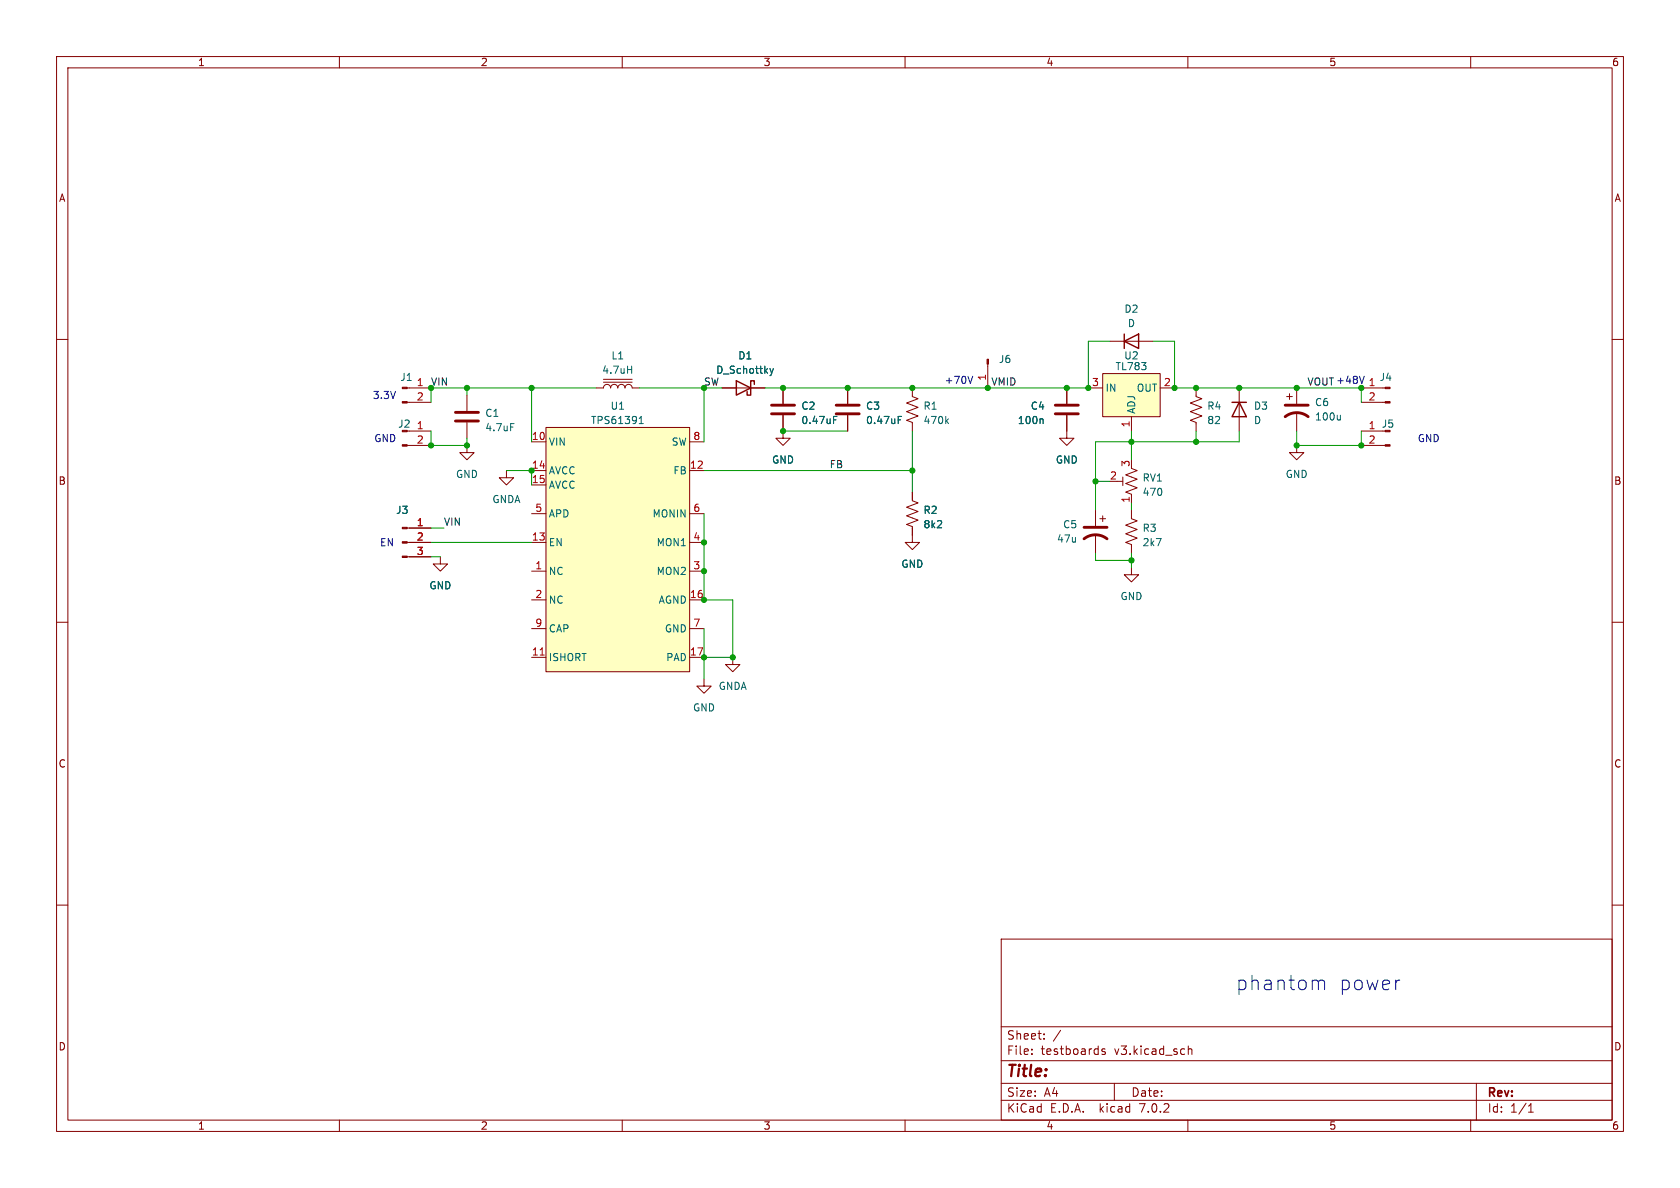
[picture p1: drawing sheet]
<svg xmlns="http://www.w3.org/2000/svg" width="297mm" height="210mm" viewBox="0 0 297 210" stroke-linecap="round" stroke-linejoin="round" font-family="sans-serif">
<g fill="none" stroke="#840000" stroke-width=".18">
<path d="M10 10h277v190h-277zM12 12h273v186h-273zM60 10v2M110 10v2M160 10v2M210 10v2M260 10v2M10 60h2M285 60h2M72 78.7h4.2M72 71.1h4.2M72 68.6h4.2"/>
<path d="M72.4 76.2h3.8M82.5 78.7v1.3h1.3l-1.3 1.3-1.2-1.3h1.2M82.5 69.9v2.7M82.5 74.7v2.8M94 78.1h2.5M96.5 75.6h25.4v43.1h-25.4zM105.4 68.6h1.3a.64 .64 0 0 1 .6-.7 .64 .64 0 0 1 .6 .7 .64 .64 0 0 1 .7-.7 .64 .64 0 0 1 .6 .7 .64 .64 0 0 1 .7-.7 .64 .64 0 0 1 .6 .7 .64 .64 0 0 1 .6-.7 .64 .64 0 0 1 .7 .7h1.2M106.7 67.6h5.1M106.7 67.1h5.1M121.9 78.1h2.6M127.6 68.6h7.7M138.4 73.4v4.1h1.3l-1.3 1.2-1.2-1.2h1.2"/>
<path d="M138.4 68.6v2.8M149.9 68.6v2.8M149.9 73.4v2.8M161.3 68.6v1.5l1 .4-2 .7 2 .8-2 .8 2 .7-2 .8 1 .4v1.5M174.6 64.4v4.2M188.6 73.4v4.1h1.3l-1.3 1.2-1.3-1.2h1.3M188.6 68.6v2.8M192.4 68.6h2.5M194.9 66h10.2v7.7h-10.2zM196.2 60.3h7.6M200 73.7v2.5M205.1 68.6h2.5"/>
<path d="M211.5 68.6v1.5l1 .4-2.1 .7 2.1 .8-2.1 .8 2.1 .7-2.1 .8 1.1 .4v1.5M219.1 68.6v7.6M227.5 70.1h1M228 69.6v1M229.2 78.7v1.3h1.3l-1.3 1.3-1.2-1.3h1.2M229.2 68.6v2.8M229.2 72.9v3.3M240.7 78.7h4.2M240.7 76.2h3.8M240.7 71.1h4.2M240.7 68.6h4.2M72 95.9h4.2"/>
<path d="M72 98.4h4.2M72 93.3h4.2M77.9 98.4v1.3h1.2l-1.2 1.3-1.3-1.3h1.3M89.5 83.2v1.3h1.3l-1.3 1.2-1.2-1.2h1.2M94 83.2h2.5M94 95.9h2.5M94 85.7h2.5M94 90.8h2.5M121.9 83.2h2.6M121.9 95.9h2.6M121.9 90.8h2.6M161.3 87v1.5l1 .4-2 .8 2 .7-2 .8 2 .7-2 .8 1 .4v2.8h1.3l-1.3 1.3-1.3-1.3h1.3"/>
<path d="M193.7 90.2v2.8M193.7 94.5v3.3M194.4 91.7h1.1M194.9 91.2v1M197.5 85.1h1M198.5 84.3v1.6M200 82.8l1 .4-2 .7 2 .8-2 .8 2 .7-2 .8 1 .4v1.5M200 90.2v1.5l1 .4-2 .7 2 .8-2 .8 2 .7-2 .8 1 .4v1.5M10 110h2M94 101h2.5M94 116.2h2.5M94 106h2.5"/>
<path d="M94 111.1h2.5M121.9 101h2.6M121.9 116.2h2.6M121.9 106h2.6M121.9 111.1h2.6M129.5 116.2v1.3h1.3l-1.3 1.2-1.2-1.2h1.2M200 100.3v1.3h1.3l-1.3 1.3-1.2-1.3h1.2M285 110h2M124.5 120v1.3h1.2l-1.2 1.3-1.3-1.3h1.3M10 160h2M285 160h2M177 166h108v32h-108z"/>
<path d="M60 198v2M110 198v2M160 198v2M177 194.5h108M177 191.5h108M177 187.5h108M177 181.5h108M182.4 186.3v.1M182.4 185.5v.1M184.6 183.6v.1M184.6 182.8v.1M195.4 185.5l-.4-.1-.2 .2 .1 .2 .5 .2v.3h-.6"/>
<path d="M197 191.5v3M210 198v2M210.1 185.5l.2-.1 .3 .1 .1 .9M210.1 184.9v1.5M260 198v2M261 191.5v6.5M270.2 196.6h.9M270.2 195.5l.4-.4v1.5"/>
</g>
<path d="M80.5 74.4h4.1M80.5 72.9h4.1M136.4 73.2h4.1M136.4 71.6h4.1M147.8 73.2h4.1M147.8 71.6h4.1M186.6 73.2h4M186.6 71.6h4M227.2 73.7a3.3 3.3 0 0 1 4.1 0M227.2 71.6h4.1M191.6 95.3a3.3 3.3 0 0 1 4.1 0M191.6 93.2h4.1" fill="none" stroke="#840000" stroke-width=".51"/>
<g fill="none" stroke="#006464" stroke-width=".18">
<path d="M90.3 74.9h.6M110.9 65.3h.8M111.7 64.7v1.3M113 74.9h.7M113 74l.4-.4v1.3M136.1 65.1l.3 .9M136.4 66l-.3 .4M136.7 65.1l-.3 .9M147.4 74.2h.4M147.4 73.6h.6M158.8 74.2h.4M158.8 73.6h.6"/>
<path d="M167.3 74.4l.4 .5M167.7 74l-.5 .5M184.2 74l.2 .2v.7M237 73.4v.8M237 74.1l-.2 .1"/>
</g>
<g fill="#840000" stroke="#840000" stroke-width=".18">
<path d="M174.5 63.5h.3v.9h-.3z"/>
<path d="M244.9 78.6h.8v.3h-.8z"/>
<path d="M71.1 78.6h.9v.3h-.9z"/>
<path d="M71.1 71h.9v.2h-.9z"/>
<path d="M71.1 68.5h.9v.2h-.9z"/>
<path d="M71.1 98.3h.9v.3h-.9z"/>
<path d="M71.1 95.8h.9v.2h-.9z"/>
<path d="M71.1 93.2h.9v.3h-.9z"/>
<path d="M244.9 71h.8v.2h-.8z"/>
<path d="M244.9 68.5h.8v.2h-.8z"/>
</g>
<g fill="#ffffc2" stroke="#ffffc2" stroke-width=".18">
<path d="M96.5 75.6h25.4v43.1h-25.4z"/>
<path d="M194.9 66h10.2v7.7h-10.2z"/>
</g>
<path d="M95.5 115.8h.7" fill="none" stroke="#a90000" stroke-width=".18"/>
<path d="M198.8 59.1v2.5M130.2 67.3l2.5 1.3-2.5 1.3zM133.3 67.9v-.6h-.6v2.6h-.6v-.7M198.8 60.3l2.5-1.2v2.5zM217.8 71.1h2.5M219.1 71.1l1.2 2.6h-2.5z" fill="none" stroke="#840000" stroke-width=".25"/>
<path d="M172 66.5l-.5 1.3M241.2 66.5l-.4 1.3M233.2 173.4l.2-.1 .6 .1 .2 .2v1.3M247.2 173.3h.3" fill="none" stroke="#0000c2" stroke-width=".18"/>
<g fill="none" stroke="#009600" stroke-width=".18">
<path d="M76.2 76.2v2.5h6.3v-1.2M82.5 68.6v1.3M94 68.6v9.5M105.4 68.6h-29.2v2.5M113 68.6h14.6M124.5 68.6v9.5M138.4 76.2h11.5M161.3 76.2v10.8M196.2 60.3h-3.8v8.3h-57.1M200 76.2v5.1M203.8 60.3h3.8v8.3h33.1v2.5M211.5 76.2v1.9"/>
<path d="M219.1 76.2v1.9h-25.4v12.1M229.2 76.2v2.5h11.5v-2.5M76.2 95.9h17.8M76.2 98.4h1.7M76.2 93.3h2.3M89.5 83.2h4.5v2.5M124.5 90.8v15.2h5v10.2h-5M124.5 83.2h36.8M193.7 97.8v1.3h6.3M193.7 85.1h2.5M200 88.9v1.3M200 97.8v2.5"/>
<path d="M124.5 111.1v8.9"/>
</g>
<g fill="#009600" stroke="#009600" stroke-width=".18">
<circle cx="129.5" cy="116.2" r=".46"/>
<circle cx="124.5" cy="95.9" r=".46"/>
<circle cx="138.4" cy="76.2" r=".46"/>
<circle cx="124.5" cy="106" r=".46"/>
<circle cx="124.5" cy="101" r=".46"/>
<circle cx="149.9" cy="68.6" r=".46"/>
<circle cx="124.5" cy="68.6" r=".46"/>
<circle cx="124.5" cy="116.2" r=".46"/>
<circle cx="138.4" cy="68.6" r=".46"/>
<circle cx="219.1" cy="68.6" r=".46"/>
<circle cx="211.5" cy="68.6" r=".46"/>
<circle cx="240.7" cy="68.6" r=".46"/>
<circle cx="229.2" cy="68.6" r=".46"/>
<circle cx="240.7" cy="78.7" r=".46"/>
<circle cx="211.5" cy="78.1" r=".46"/>
<circle cx="207.6" cy="68.6" r=".46"/>
<circle cx="229.2" cy="78.7" r=".46"/>
<circle cx="94" cy="68.6" r=".46"/>
<circle cx="94" cy="83.2" r=".46"/>
<circle cx="82.5" cy="68.6" r=".46"/>
<circle cx="82.5" cy="78.7" r=".46"/>
<circle cx="76.2" cy="78.7" r=".46"/>
<circle cx="76.2" cy="68.6" r=".46"/>
<circle cx="193.7" cy="85.1" r=".46"/>
<circle cx="200" cy="78.1" r=".46"/>
<circle cx="174.6" cy="68.6" r=".46"/>
<circle cx="188.6" cy="68.6" r=".46"/>
<circle cx="192.4" cy="68.6" r=".46"/>
<circle cx="200" cy="99.1" r=".46"/>
<circle cx="161.3" cy="83.2" r=".46"/>
<circle cx="161.3" cy="68.6" r=".46"/>
</g>
<g font-size="3.5" fill="#0000c2">
<text x="218.4" y="175.3">phantom</text>
<text x="236.6" y="175.3">power</text>
</g>
<text font-size="2.8" fill="#840000" x="178" y="190.8">Title:</text>
<g font-size="2.1" fill="#840000">
<text x="178" y="183.9">Sheet:</text>
<text x="186.2" y="183.9">/</text>
<text x="178" y="186.6">File:</text>
<text x="184" y="186.6">testboards</text>
<text x="197" y="186.6">v3.kicad_sch</text>
<text x="178" y="196.8">KiCad</text>
<text x="178" y="194">Size:</text>
<text x="184.6" y="194">A4</text>
<text x="185.7" y="196.8">E.D.A.</text>
<text x="194.4" y="196.8">kicad</text>
<text x="200" y="194">Date:</text>
<text x="201.5" y="196.8">7.0.2</text>
<text x="263" y="194.2">Rev:</text>
<text x="263" y="196.8">Id:</text>
<text x="267" y="196.8">1/1</text>
</g>
<g font-size="1.8" fill="#840000">
<text x="35" y="11.8">1</text>
<text x="85" y="11.8">2</text>
<text x="135" y="11.8">3</text>
<text x="185" y="11.8">4</text>
<text x="235" y="11.8">5</text>
<text x="285" y="11.8">6</text>
<text x="10.4" y="35.8">A</text>
<text x="285.4" y="35.8">A</text>
<text x="10.3" y="85.8">B</text>
<text x="285.3" y="85.8">B</text>
<text x="10.3" y="135.8">C</text>
<text x="285.3" y="135.8">C</text>
<text x="10.3" y="185.8">D</text>
<text x="285.3" y="185.8">D</text>
<text x="35" y="199.8">1</text>
<text x="85" y="199.8">2</text>
<text x="135" y="199.8">3</text>
<text x="185" y="199.8">4</text>
<text x="235" y="199.8">5</text>
<text x="285" y="199.8">6</text>
</g>
<g font-size="1.8" fill="#006464">
<text x="198.7" y="55.4">D2</text>
<text x="199.3" y="58">D</text>
<text x="108" y="63.7">L1</text>
<text x="130.5" y="63.7">D1</text>
<text x="176.5" y="64.3">J6</text>
<text x="197.1" y="65.6">TL783</text>
<text x="198.7" y="63.7">U2</text>
<text x="70.7" y="67.5">J1</text>
<text x="106.4" y="66.2">4.7uH</text>
<text x="126.6" y="66.2">D_Schottky</text>
<text x="195.5" y="69.4">IN</text>
<text x="200.8" y="69.4">OUT</text>
<text x="232.4" y="71.9">C6</text>
<text x="243.8" y="67.5">J4</text>
<text x="70.3" y="75.8">J2</text>
<text x="85.7" y="73.9">C1</text>
<text x="85.7" y="76.4">4.7uF</text>
<text x="104.4" y="75.1">TPS61391</text>
<text x="107.9" y="72.6">U1</text>
<text x="141.6" y="72.6">C2</text>
<text x="141.6" y="75.1">0.47uF</text>
<text x="153" y="72.6">C3</text>
<text x="153" y="75.1">0.47uF</text>
<text x="163.2" y="72.6">R1</text>
<text x="163.2" y="75.1">470k</text>
<text x="179.9" y="75.1">100n</text>
<text x="182.2" y="72.6">C4</text>
<text x="200.9" y="73.2" transform="rotate(-90 200.9 73.2)">ADJ</text>
<text x="213.4" y="72.6">R4</text>
<text x="213.4" y="75.1">82</text>
<text x="221.6" y="72.6">D3</text>
<text x="221.6" y="75.1">D</text>
<text x="232.4" y="74.5">100u</text>
<text x="244.2" y="75.8">J5</text>
<text x="97" y="78.9">VIN</text>
<text x="118.6" y="78.9">SW</text>
<text x="136.4" y="82.1">GND</text>
<text x="186.6" y="82.1">GND</text>
<text x="80.6" y="84.6">GND</text>
<text x="87" y="89.1">GNDA</text>
<text x="97" y="84">AVCC</text>
<text x="97" y="86.6">AVCC</text>
<text x="118.9" y="84">FB</text>
<text x="201.9" y="85.3">RV1</text>
<text x="201.9" y="87.8">470</text>
<text x="227.2" y="84.6">GND</text>
<text x="70" y="91">J3</text>
<text x="97" y="91.6">APD</text>
<text x="115.2" y="91.6">MONIN</text>
<text x="163.2" y="91">R2</text>
<text x="163.2" y="93.5">8k2</text>
<text x="187.9" y="93.5">C5</text>
<text x="201.9" y="94.2">R3</text>
<text x="97" y="101.8">NC</text>
<text x="97" y="96.7">EN</text>
<text x="116" y="101.8">MON2</text>
<text x="116" y="96.7">MON1</text>
<text x="159.3" y="100.5">GND</text>
<text x="186.8" y="96.1">47u</text>
<text x="201.9" y="96.7">2k7</text>
<text x="75.9" y="104.3">GND</text>
<text x="97" y="106.9">NC</text>
<text x="116.3" y="106.9">AGND</text>
<text x="198" y="106.2">GND</text>
<text x="97" y="112">CAP</text>
<text x="117.4" y="112">GND</text>
<text x="97" y="117">ISHORT</text>
<text x="117.7" y="117">PAD</text>
<text x="122.5" y="125.9">GND</text>
<text x="127" y="122.1">GNDA</text>
</g>
<g font-size="1.8" fill="#0000c2">
<text x="65.9" y="70.6">3.3V</text>
<text x="167" y="67.9">+70V</text>
<text x="231.1" y="68.2">VOUT+48V</text>
<text x="66.2" y="78.2">GND</text>
<text x="250.5" y="78.2">GND</text>
<text x="67.2" y="96.6">EN</text>
</g>
<g font-size="1.8" fill="#a90000">
<text x="73.6" y="68.3">1</text>
<text x="73.6" y="70.9">2</text>
<text x="174.4" y="67.3" transform="rotate(-90 174.4 67.3)">1</text>
<text x="193" y="68.3">3</text>
<text x="205.7" y="68.3">2</text>
<text x="241.9" y="68.3">1</text>
<text x="241.9" y="70.9">2</text>
<text x="73.6" y="75.9">1</text>
<text x="94" y="77.9">10</text>
<text x="122.5" y="77.9">8</text>
<text x="199.8" y="75.6" transform="rotate(-90 199.8 75.6)">1</text>
<text x="241.9" y="75.9">1</text>
<text x="73.6" y="78.5">2</text>
<text x="94" y="82.9">14</text>
<text x="121.9" y="82.9">12</text>
<text x="199.8" y="82.6" transform="rotate(-90 199.8 82.6)">3</text>
<text x="241.9" y="78.5">2</text>
<text x="94" y="85.5">15</text>
<text x="196.2" y="84.8">2</text>
<text x="199.8" y="88.9" transform="rotate(-90 199.8 88.9)">1</text>
<text x="73.6" y="93.1">1</text>
<text x="73.6" y="95.6">2</text>
<text x="94" y="95.6">13</text>
<text x="94.6" y="90.6">5</text>
<text x="122.5" y="95.6">4</text>
<text x="122.5" y="90.6">6</text>
<text x="73.6" y="98.2">3</text>
<text x="94.6" y="100.7">1</text>
<text x="122.5" y="100.7">3</text>
<text x="94.6" y="105.8">2</text>
<text x="121.9" y="105.8">16</text>
<text x="94.6" y="110.9">9</text>
<text x="122.5" y="110.9">7</text>
<text x="94" y="116">11</text>
<text x="121.9" y="116">17</text>
</g>
<g font-size="1.8" fill="#0f0f0f">
<text x="76.2" y="68.2">VIN</text>
<text x="124.5" y="68.2">SW</text>
<text x="175.3" y="68.2">VMID</text>
<text x="146.7" y="82.8">FB</text>
<text x="78.5" y="93">VIN</text>
</g>
</svg>
